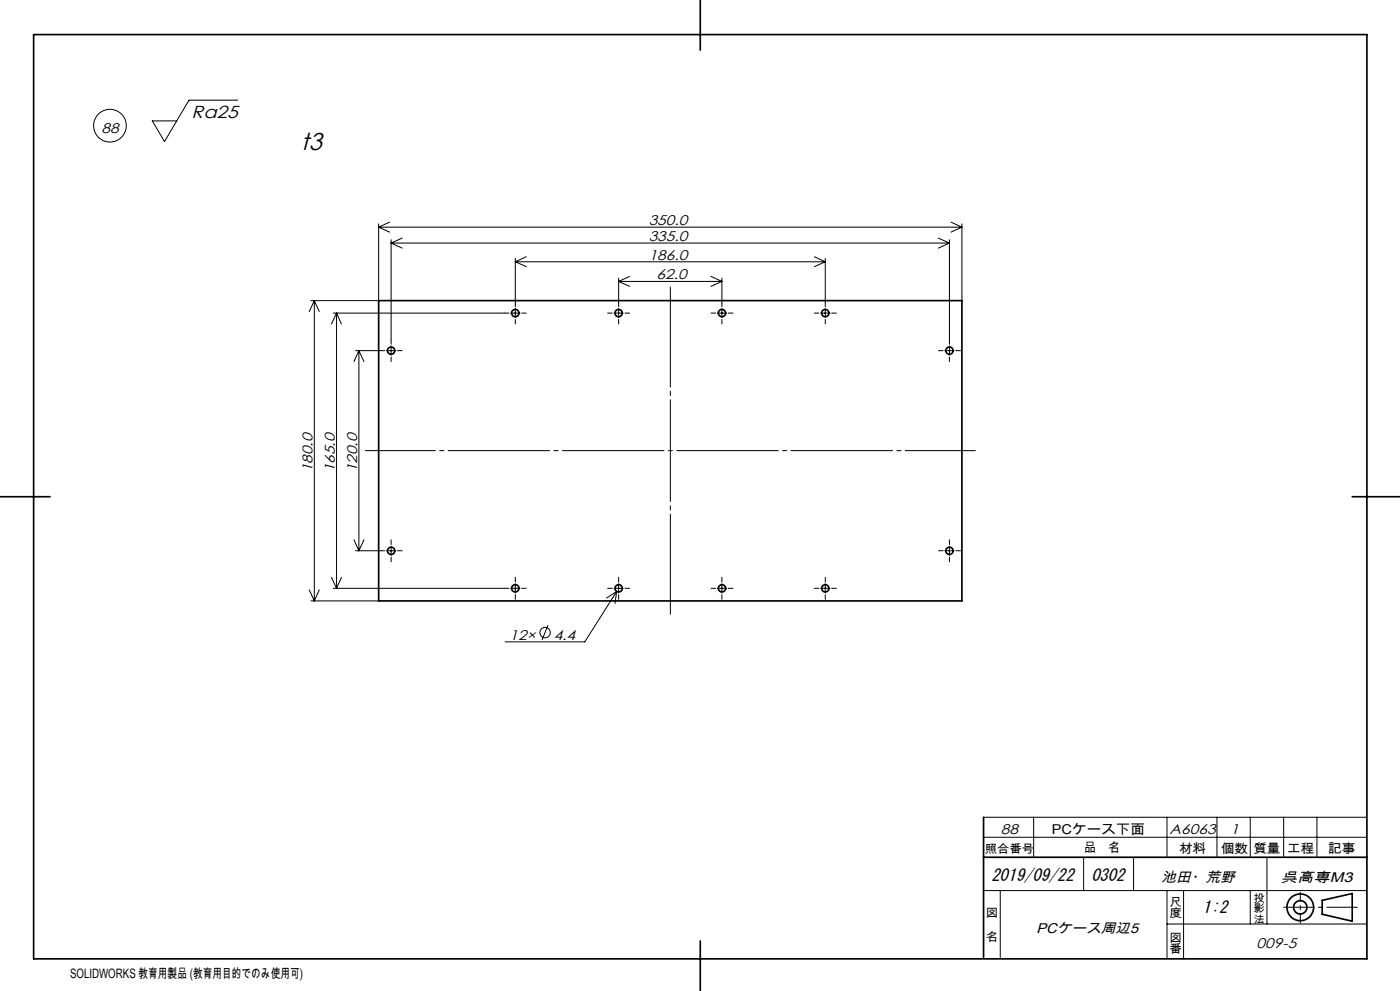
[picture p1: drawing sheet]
<svg xmlns="http://www.w3.org/2000/svg" width="420mm" height="297mm" viewBox="0 0 420 297" stroke-linecap="round" stroke-linejoin="round" font-family="sans-serif">
<g fill="none" stroke="#000" stroke-width=".3">
<path d="M71.3 30h-14.6l-7.3 12.4-3.7-6.2h7.3M113.6 67.1v23h-20.3M113.6 68.1h175M113.6 68.1l3.3 1.5M116.9 66.6l-3.3 1.5M117.3 71.9v31.3M117.3 72.8h167.5M117.3 72.8l3.3 1.6M120.6 71.4l-3.3 1.4M154.6 77.5v14.4M154.6 78.5h93M154.6 78.5l3.3 1.4"/>
<path d="M157.9 76.9l-3.3 1.6M244.3 76.9l3.3 1.6M247.6 77.5v14.4M247.6 78.5l-3.3 1.4M281.5 71.4l3.3 1.4M284.8 71.9v31.3M284.8 72.8l-3.3 1.6M285.3 66.6l3.3 1.5M288.6 67.1v23M288.6 68.1l-3.3 1.5M94.3 90.1v90M94.3 90.1l1.5 3.3"/>
<path d="M94.3 90.1l-1.5 3.3M100 93.8h52.7M101 93.8v82.5M101 93.8l1.4 3.3M101 93.8l-1.6 3.3M153.2 93.8h2.8M154.6 92.4v2.8M154.6 95.7v1.4M156.5 93.8h1.4M182.3 93.8h1.4M184.2 93.8h2.8M185.6 83.4v8.5"/>
<path d="M185.6 84.3h31M185.6 84.3l3.3 1.5M185.6 92.4v2.8M185.6 95.7v1.4M187.5 93.8h1.4M188.9 82.8l-3.3 1.5M213.3 82.8l3.3 1.5M213.3 93.8h1.4M215.2 93.8h2.8M216.6 83.4v8.5M216.6 84.3l-3.3 1.5M216.6 92.4v2.8"/>
<path d="M216.6 95.7v1.4M218.5 93.8h1.4M244.3 93.8h1.4M246.2 93.8h2.8M247.6 92.4v2.8M247.6 95.7v1.4M249.5 93.8h1.4M107.7 105.1v60M107.7 105.1l1.5 3.3M107.7 105.1l-1.5 3.3M115.4 105.1h-8.7M115.9 105.1h2.8"/>
<path d="M117.3 103.7v2.8M117.3 107v1.4M119.2 105.1h1.5M281.6 105.1h1.3M283.4 105.1h2.8M284.8 103.7v2.8M284.8 107v1.4M286.7 105.1h1.4M92.8 176.8l1.5 3.3M95.8 176.8l-1.5 3.3M99.4 173l1.6 3.3M100 176.3h52.7"/>
<path d="M102.4 173l-1.4 3.3M106.2 161.8l1.5 3.3M106.7 165.1h8.7M109.2 161.8l-1.5 3.3M115.9 165.1h2.8M117.3 161.8v1.4M117.3 163.7v2.8M117.3 167v1.4M119.2 165.1h1.5M153.2 176.3h2.8M154.6 173v1.4M154.6 174.9v2.8"/>
<path d="M154.6 178.2v1.4M156.5 176.3h1.4M182.3 176.3h1.4M184.2 176.3h2.8M185 177.3l-9.6 15.1h-23.9M185 177.3l-3 1.9M185 177.3l-.5 3.6M185.6 173v1.4M185.6 174.9v2.8M185.6 178.2v1.4M187.5 176.3h1.4M213.3 176.3h1.4"/>
<path d="M215.2 176.3h2.8M216.6 173v1.4M216.6 174.9v2.8M216.6 178.2v1.4M218.5 176.3h1.4M244.3 176.3h1.4M246.2 176.3h2.8M247.6 173v1.4M247.6 174.9v2.8M247.6 178.2v1.4M249.5 176.3h1.4M281.6 165.1h1.3"/>
<path d="M283.4 165.1h2.8M284.8 161.8v1.4M284.8 163.7v2.8M284.8 167v1.4M286.7 165.1h1.4M93.3 180.1h20.3M164.4 187.4l-1.8 4.4M295.1 250.9h115M295.1 244.9h115M310.1 244.9v12M325.1 256.9v10M340.1 256.9v10"/>
<path d="M350.1 244.9v12M365.1 244.9v12M375.1 244.9v12M380.1 256.9v20M385.1 244.9v12M395.1 244.9v12M295.1 266.9h115M300.1 266.9v20M350.1 276.9h60M350.1 266.9v20.4M355.1 266.9v20.5M375.1 266.9v10"/>
<circle cx="33" cy="37.7" r="4.9"/>
<circle cx="163.5" cy="189.6" r="1.55"/>
</g>
<g fill="none" stroke="#000" stroke-width=".5">
<path d="M10.1 10.4h400v277h-400zM210.1 0v15M113.6 90.1h175v90h-175zM0 148.9h15M405.7 148.9h14.3M295.1 244.9v42M295.1 256.9h115M396.7 269.8l9-2v8.3l-9-2.1zM210.1 282v15"/>
<circle cx="154.6" cy="93.8" r="1.1"/>
<circle cx="185.6" cy="93.8" r="1.1"/>
<circle cx="216.6" cy="93.8" r="1.1"/>
<circle cx="247.6" cy="93.8" r="1.1"/>
<circle cx="117.3" cy="105.1" r="1.1"/>
<circle cx="284.8" cy="105.1" r="1.1"/>
<circle cx="117.3" cy="165.1" r="1.09"/>
<circle cx="154.6" cy="176.3" r="1.1"/>
<circle cx="185.6" cy="176.3" r="1.1"/>
<circle cx="216.6" cy="176.3" r="1.1"/>
<circle cx="247.6" cy="176.3" r="1.1"/>
<circle cx="284.8" cy="165.1" r="1.09"/>
<circle cx="390.1" cy="271.9" r="4"/>
<circle cx="390.1" cy="271.9" r="2"/>
</g>
<path d="M109.6 135.1h183" fill="none" stroke="#000" stroke-width=".3" stroke-dasharray="30.5 1.3 1.3 1.3" stroke-dashoffset="9.5"/>
<path d="M201.1 86.1v98" fill="none" stroke="#000" stroke-width=".3" stroke-dasharray="30.5 1.3 1.3 1.3" stroke-dashoffset=".5"/>
<path d="M390.1 276.7v-9.3" fill="none" stroke="#000" stroke-width=".3" stroke-dasharray="30.5 1.3 1.3 1.3" stroke-dashoffset="27.8"/>
<path d="M385.1 271.9h22.1" fill="none" stroke="#000" stroke-width=".3" stroke-dasharray="30.5 1.3 1.3 1.3" stroke-dashoffset="21.3"/>
<text font-size="7.3" x="90.2" y="44.8">t3</text>
<text font-size="5.2" x="57.5" y="35.5">Ra25</text>
<g font-size="5.1">
<text x="297.4" y="263.9">2019/09/22</text>
<text x="327.4" y="263.9">0302</text>
<text x="360.8" y="273.5">1:2</text>
</g>
<g font-size="4.2">
<text x="30.4" y="39.7">88</text>
<text x="194.6" y="67.5">350.0</text>
<text x="194.6" y="72.3">335.0</text>
<text x="194.6" y="77.9">186.0</text>
<text x="197" y="83.7">62.0</text>
<text x="93.7" y="141.6" transform="rotate(-90 93.7 141.6)">180.0</text>
<text x="100.4" y="141.6" transform="rotate(-90 100.4 141.6)">165.0</text>
<text x="107.1" y="141.6" transform="rotate(-90 107.1 141.6)">120.0</text>
<text x="152.8" y="191.7">12×</text>
<text x="166.1" y="191.7">4.4</text>
<text x="300.3" y="249.9">88</text>
<text x="350.9" y="249.9">A6063</text>
<text x="369.1" y="249.9">1</text>
<text x="348.4" y="264.4">池田・荒野</text>
<text x="384.2" y="264.4">呉高専M3</text>
<text x="310.9" y="279.7">PCケース周辺5</text>
<text x="377" y="284.1">009-5</text>
</g>
<text font-size="4.1" x="315.5" y="249.9">PCケース下面</text>
<g font-size="3.9">
<text x="325.2" y="255.5">品　名</text>
<text x="353.7" y="255.6">材料</text>
<text x="366.2" y="255.6">個数</text>
<text x="376" y="255.6">質量</text>
<text x="386.1" y="255.6">工程</text>
<text x="398.4" y="255.6">記事</text>
<text x="21" y="293">SOLIDWORKS 教育用製品 (教育用目的でのみ使用可)</text>
</g>
<g font-size="3.5">
<text x="295.4" y="255.6">照合番号</text>
<text x="295.8" y="274.9">図</text>
<text x="350.8" y="271.4">尺</text>
<text x="350.8" y="274.9">度</text>
<text x="295.8" y="282">名</text>
<text x="350.8" y="282.2">図</text>
<text x="350.8" y="285.8">番</text>
</g>
<g font-size="3.2">
<text x="376" y="270.2">投</text>
<text x="376" y="273.4">影</text>
<text x="376" y="276.5">法</text>
</g>
</svg>
